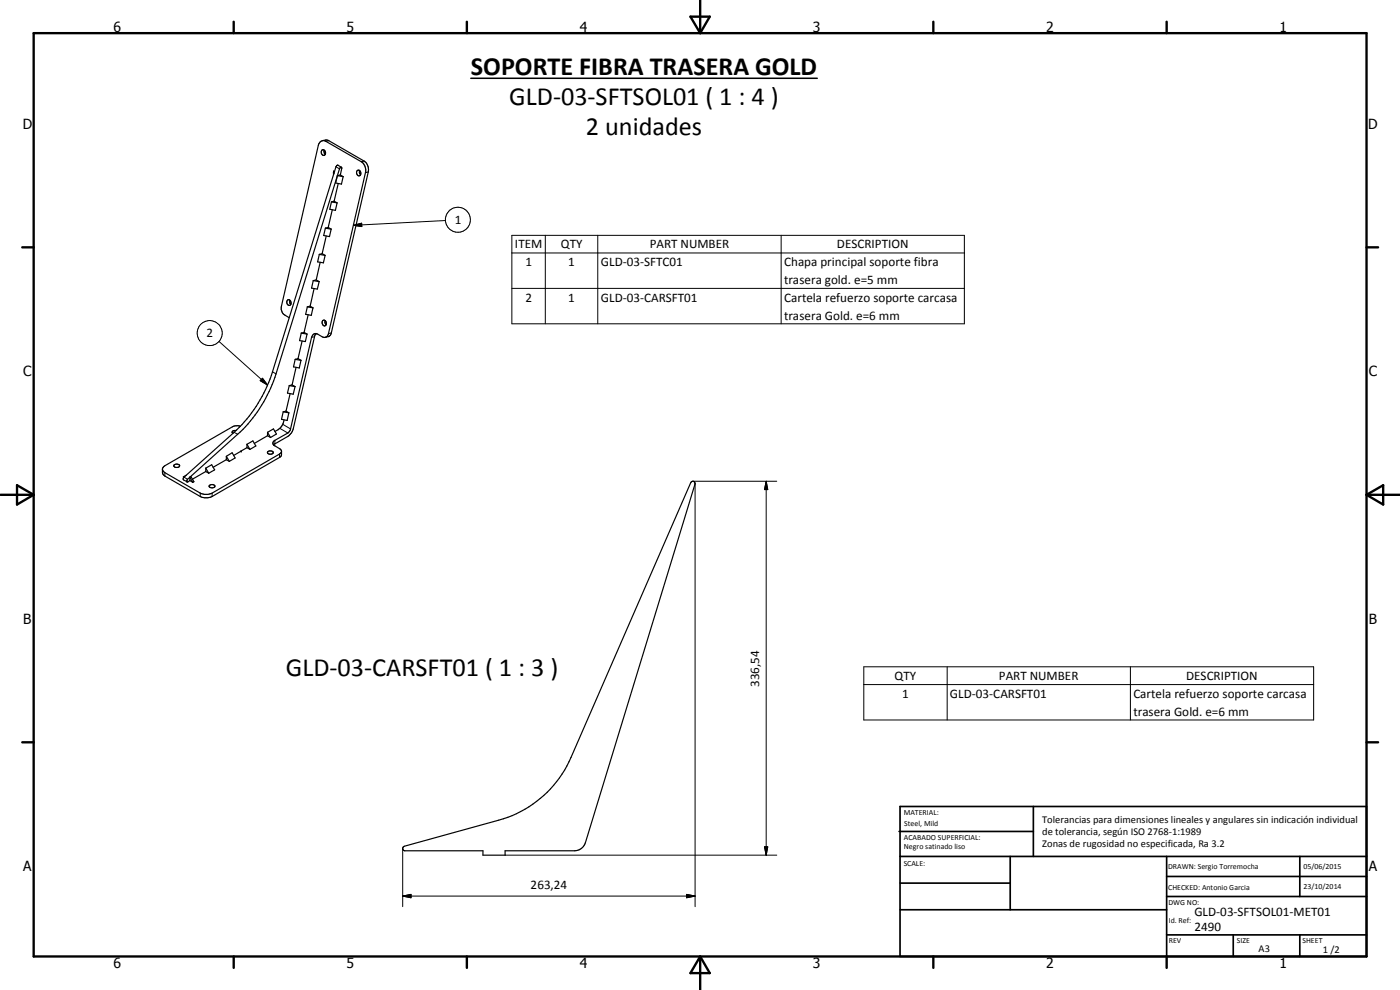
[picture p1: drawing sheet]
<svg xmlns="http://www.w3.org/2000/svg" width="420mm" height="297mm" viewBox="0 0 420 297" stroke-linecap="round" stroke-linejoin="round" font-family="sans-serif">
<g fill="none" stroke="#000" stroke-width=".35">
<path d="M96.6 45.1a.8 .8 0 0 1 1.1 .5 .8 .8 0 0 1-.6 1l-.6-.5zM96.8 42.2l1.6-.1 10.9 6.2a3.1 3.1 0 0 1 1.2 3.3l-11.1 48.3-.7 1.1-1.1 .2M96.8 42.2l-.7 .4-.6 1-11.1 48.3v1l.4 1 2 1.4M96.8 42.2l1 .2 10.6 6.1a3.1 3.1 0 0 1 1.3 3.3l-11.1 48.3-.4 .8a1.14 1.14 0 0 1-1.4 .2l-1.5-.9a1.23 1.23 0 0 0-1.8 1l-6.3 27.7-.8 1-4.2 2.4-.3 .6 .2 .6M97.3 45.1v.7l.3 .5M100.1 51.4l.1 .7M100.1 51.4l.3 .1M100.1 51.4v1M101.2 52.7l-.5 2.2 1.8 .3 .5-2.2M101.2 52.7l1.8 .3M101.5 55.1l-1.2 5.3M102.1 52.5l.9 .5"/>
<path d="M102.1 52.5l-.9 .2M102.5 50.2l-1.1-.6-.6 .4-19 61.5a41.7 41.7 0 0 1-11.5 18.2l-15.1 13.5-.2 .4 .1 .4 1.1 .6M102.5 50.2l-.6 .5-19.1 61.5a41.2 41.2 0 0 1-11.5 18.1l-15 13.5-.3 .5 .2 .3M102.5 50.2l-.4 2.3M107.2 51.2a.79 .79 0 0 1 1.1 .6 .79 .79 0 0 1-.8 .9 1.05 1.05 0 0 1-.3-1.5zM107.9 51.2v.7l.3 .6M95.8 76.3l-.5 2.3 1.8 .3 .5-2.3M95.8 76.3l1.8 .3M96.1 78.7l-1.2 5.3M96.7 76.1l.9 .5M96.7 76.1l-.9 .2M97.7 68.5l-.6 2.2 1.8 .3 .5-2.3"/>
<path d="M97.7 68.5l1.7 .2M97.9 70.8l-1.2 5.3M98.5 68.2l.9 .5M98.5 68.2l-.8 .3M99.5 60.6l-.5 2.2 1.7 .3 .5-2.2M99.5 60.6l1.7 .3M99.7 62.9l-1.2 5.3M100.3 60.4l.9 .5M100.3 60.4l-.8 .2M86.3 90.1l.1-.1a.9 .9 0 0 1 .9 .6 .9 .9 0 0 1-.4 1.1 1.01 1.01 0 0 1-.6-1.6zM87 90.1l-.1 .7 .4 .5M90.4 99.9l-.5 2.3 1.7 .3 .5-2.3"/>
<path d="M90.4 99.9l1.7 .3M91.3 99.7l.8 .5M91.3 99.7l-.9 .2M92.2 92.1l-.5 2.2 1.7 .3 .5-2.2M92.2 92.1l1.7 .3M92.5 94.4l-1.2 5.3M93.1 91.9l.8 .5M93.1 91.9l-.9 .2M94 84.2l-.5 2.2 1.7 .3 .6-2.2M94 84.2l1.8 .3M94.3 86.6l-1.2 5.3M94.9 84l.9 .5"/>
<path d="M94.9 84l-.9 .2M96.8 96.2l.2-.1a.81 .81 0 0 1 .9 .7 .81 .81 0 0 1-.8 .9l-.4-.7zM97.6 96.2l-.1 .6 .4 .7M86.8 115.7l-.5 2.2 1.7 .4 .5-2.3M86.8 115.7l1.7 .3M87.1 118.1l-1.3 5.3M87.7 115.5l.8 .5M87.7 115.5l-.9 .2M88.6 107.8l-.5 2.3 1.7 .3 .5-2.3M88.6 107.8l1.7 .3M88.8 110.2l-1.1 5.3M89.4 107.6l.9 .5"/>
<path d="M89.4 107.6l-.8 .2M90.7 102.3l-1.3 5.3M94.9 100.1l-.5 .7-6.4 27.7a3.7 3.7 0 0 1-1.6 2.4l-4.3 2.6M52.3 139.5a.95 .95 0 0 1 1.6 .4 .94 .94 0 0 1-1 .4 .94 .94 0 0 1-.7-.7zM67.9 137.9l-3.9 2.3M67.9 136.9l.9 1.5M67.9 136.9v1M67.9 137.9l.9 .5M67.9 136.9l1.8-1.1 .9 1.6-1.8 1M70.9 129.2a.8 .8 0 0 0-1.2 .6l.2 .2M72.2 127.9l-1.6-.1-.8 .3-20.3 11.6-.6 .6a2.04 2.04 0 0 0-.1 1.9l.7 .6 10.6 6.2a4 4 0 0 0 3.6 0l20.4-11.9 .4-.7-.1-1.3-2.3-1.6M72.3 135.3v.1"/>
<path d="M72.4 135.3l-2.3 1.4M74.1 134.3l-1.8 1M74.1 133.3l.9 1.5M74.1 133.3v1M74.1 134.3l.9 .5M74.1 133.3l1.8-1 .9 1.5-1.8 1M80.3 130.7l-4 2.4M80.3 135.6a.97 .97 0 0 1 1.7 .3 .97 .97 0 0 1-1.7-.3zM80.3 129.7l.9 1.6M80.3 129.7v1M80.3 130.7l.9 .6M80.3 129.7l1.8-1 .9 1.5-1.8 1.1"/>
<path d="M84.5 135.5l-.6 .7-20.5 11.9a4 4 0 0 1-3.3-.1l-10.6-6.2-.7-.9M85 123.6l-.5 2.2 1.7 .4 .5-2.3M85 123.6l1.7 .3M85.2 126a4.2 4.2 0 0 1-1.8 2.9l-.9 .6M85.8 123.4l.9 .5M85.8 123.4l-.8 .2M55.9 142.6l-.9 .5 .2 .1M57 144.2l-.8 .4M57 143.2l.9 1.5M57 143.2v1M57 144.2l.9 .5M57 143.2l.3-.2 .9 1.5-.3 .2"/>
<path d="M61.8 141.5l-4 2.3M61.8 140.5l.8 1.5M61.8 140.5v1M61.8 141.5l.8 .5M61.8 140.5l1.7-1.1 .9 1.6-1.8 1M62.8 145.8a1.12 1.12 0 0 1 1.7 .1 .95 .95 0 0 1-.9 .5 .95 .95 0 0 1-.8-.6zM207.4 144.7a.66 .66 0 0 1 .9-.2 .66 .66 0 0 1 .3 .8l-32.9 107.6a3.5 3.5 0 0 1-3.2 2.4h-20.9v1.3h-6.7v-1.3h-23.4a.7 .7 0 0 1-.7-.6 .7 .7 0 0 1 .5-.8l28.4-7.8a33.4 33.4 0 0 0 21.7-18.8z"/>
</g>
<circle cx="72.4" cy="135.3" r=".18" fill="#000"/>
<g fill="none" stroke="#000" stroke-width=".3">
<path d="M98.7 42.2l-.9 .2M100.8 50l1.1 .7M109.3 48.3l-.9 .2M110.5 51.6l-.8 .2M106.1 67.6l2.4-.6 .1 1zM133.7 66.2l-27.6 1.4M153.6 70.6h135.8v26.6h-135.8zM153.6 75.9h135.8M163.6 70.6v26.6M179.4 70.6v26.6M234.4 70.6v26.6M99.4 99.9l-.8 .2"/>
<path d="M153.6 86.5h135.8M65.7 102.4l14.6 13.1M78.8 113.5l1.5 2-2.2-1.3zM81.8 111.5l1 .7M94.4 101l-.9 .2M70.3 129.7l1 .6M82.5 132.1v1.1M83.9 136.2v1M84 128.5l2.4 1.4M84.8 127.3l2.4 1.4M49.5 141.8v1M55.2 143.2l1.1 .6"/>
<path d="M60.1 148v1M63.7 148v1M207.9 144.4h25.2M208.6 145.1v126.9M229.9 144.4l.5 2.5h-1zM229.9 144.4v112.2M259.2 200.1h135v15.9h-135zM259.2 205.4h135M284.3 200.1v15.9M339.2 200.1v15.9M120.9 254.6v17.4M151.6 256.6h81.5"/>
<path d="M229.4 254.1h1l-.5 2.5zM120.9 268.9l2.4-.5v1zM120.9 268.9h87.7M206.1 268.4l2.5 .5-2.5 .5z"/>
<circle cx="137.4" cy="66" r="3.7"/>
<circle cx="62.9" cy="99.9" r="3.8"/>
</g>
<path d="M141.3 23.5h104" fill="none" stroke="#000" stroke-width=".46"/>
<g fill="none" stroke="#000" stroke-width=".71">
<path d="M10.1 9.9h400v277.1h-400zM70.1 6.5v3.4M140.1 6.5v3.4M207.2 5h5.8l-2.9 4.9zM210.1 0v9.9M280.1 6.5v3.4M350.1 6.5v3.4M6.7 74.2h3.4M410.1 74.2h3.5M.1 148.5h10M5.1 145.6l5 2.9-5 2.9zM410.1 148.5h10"/>
<path d="M410.1 148.5l5-2.9v5.8zM6.7 222.7h3.4M410.1 222.7h3.5M70.1 287v3.4M140.1 287v3.4M210.1 287v10M210.1 287l2.9 5h-5.8zM280.1 287v3.4M350.1 287v3.4"/>
</g>
<g fill="none" stroke="#000" stroke-width=".51">
<path d="M269.8 249.5h40.3M270.1 242h140v45h-140zM270.1 257h140M303.2 257v16M310.1 242v15M350.1 257v30M390.1 257v12M270.1 265h33.1M270.1 273h80M350.1 269h60M350.1 263h60M350.1 280.5h60"/>
<path d="M370.1 280.5v6.5M390.1 280.5v6.5"/>
</g>
<path d="M106.1 67.6l2.4-.6 .1 1zM78.8 113.5l1.5 2-2.2-1.3zM229.9 144.4l.5 2.5h-1zM229.4 254.1h1l-.5 2.5zM120.9 268.9l2.4-.5v1zM206.1 268.4l2.5 .5-2.5 .5z" fill="#000"/>
<g font-size="7.9">
<text x="141.3" y="22.4">SOPORTE FIBRA TRASERA GOLD</text>
<text x="152.9" y="31.4">GLD-03-SFTSOL01 ( 1 : 4 )</text>
<text x="175.8" y="40.4">2 unidades</text>
<text x="85.8" y="202.7">GLD-03-CARSFT01 ( 1 : 3 )</text>
</g>
<g font-size="4.2">
<text x="34" y="9.6">6</text>
<text x="104" y="9.6">5</text>
<text x="174" y="9.6">4</text>
<text x="244" y="9.6">3</text>
<text x="314" y="9.6">2</text>
<text x="384" y="9.6">1</text>
<text x="6.8" y="38.7">D</text>
<text x="410.6" y="38.7">D</text>
<text x="7" y="112.9">C</text>
<text x="410.8" y="112.9">C</text>
<text x="7" y="187.1">B</text>
<text x="410.8" y="187.1">B</text>
<text x="7" y="261.4">A</text>
<text x="410.8" y="261.4">A</text>
<text x="34" y="290.4">6</text>
<text x="104" y="290.4">5</text>
<text x="174" y="290.4">4</text>
<text x="244" y="290.4">3</text>
<text x="314" y="290.4">2</text>
<text x="384" y="290.4">1</text>
</g>
<g font-size="3.9">
<text x="136.5" y="67.2">1</text>
<text x="154.5" y="74.5">ITEM</text>
<text x="168.3" y="74.5">QTY</text>
<text x="195" y="74.5">PART NUMBER</text>
<text x="251.2" y="74.5">DESCRIPTION</text>
<text x="157.7" y="79.8">1</text>
<text x="170.5" y="79.8">1</text>
<text x="180.3" y="79.8">GLD-03-SFTC01</text>
<text x="235.3" y="79.9">Chapa principal soporte fibra</text>
<text x="235.3" y="85.3">trasera gold. e=5 mm</text>
<text x="157.7" y="90.5">2</text>
<text x="170.5" y="90.5">1</text>
<text x="180.3" y="90.5">GLD-03-CARSFT01</text>
<text x="235.3" y="90.6">Cartela refuerzo soporte carcasa</text>
<text x="235.3" y="95.9">trasera Gold. e=6 mm</text>
<text x="62" y="101.3">2</text>
<text x="227.8" y="206.2" transform="rotate(-90 227.8 206.2)">336,54</text>
<text x="268.5" y="204">QTY</text>
<text x="270.8" y="209.3">1</text>
<text x="285.1" y="209.3">GLD-03-CARSFT01</text>
<text x="299.8" y="204">PART NUMBER</text>
<text x="340.1" y="209.4">Cartela refuerzo soporte carcasa</text>
<text x="356" y="204">DESCRIPTION</text>
<text x="340.1" y="214.8">trasera Gold. e=6 mm</text>
<text x="159.2" y="266.8">263,24</text>
<text x="358.5" y="275">GLD-03-SFTSOL01-MET01</text>
<text x="358.5" y="279.4">2490</text>
</g>
<g font-size="3.1">
<text x="312.7" y="246.8">Tolerancias para dimensiones lineales y angulares sin indicación individual</text>
<text x="312.7" y="250.4">de tolerancia, según ISO 2768-1:1989</text>
<text x="312.7" y="254">Zonas de rugosidad no especificada, Ra 3.2</text>
<text x="377.7" y="285.6">A3</text>
<text x="397" y="285.9">1 /2</text>
</g>
<g font-size="2.4">
<text x="271.2" y="244.4">MATERIAL:</text>
<text x="271.3" y="252">ACABADO SUPERFICIAL:</text>
<text x="271.4" y="247.9">Steel, Mild</text>
<text x="271.3" y="254.6">Negro satinado liso</text>
<text x="271.2" y="259.7">SCALE:</text>
<text x="350.6" y="260.8">DRAWN: Sergio Torremocha</text>
<text x="391.2" y="260.6">05/06/2015</text>
<text x="350.6" y="267">CHECKED: Antonio Garcia</text>
<text x="391.2" y="266.7">23/10/2014</text>
<text x="350.6" y="271.4">DWG NO:</text>
<text x="350.8" y="276.9">Id. Ref:</text>
<text x="350.8" y="282.8">REV</text>
<text x="371.2" y="282.9">SIZE</text>
<text x="390.9" y="282.9">SHEET</text>
</g>
</svg>
